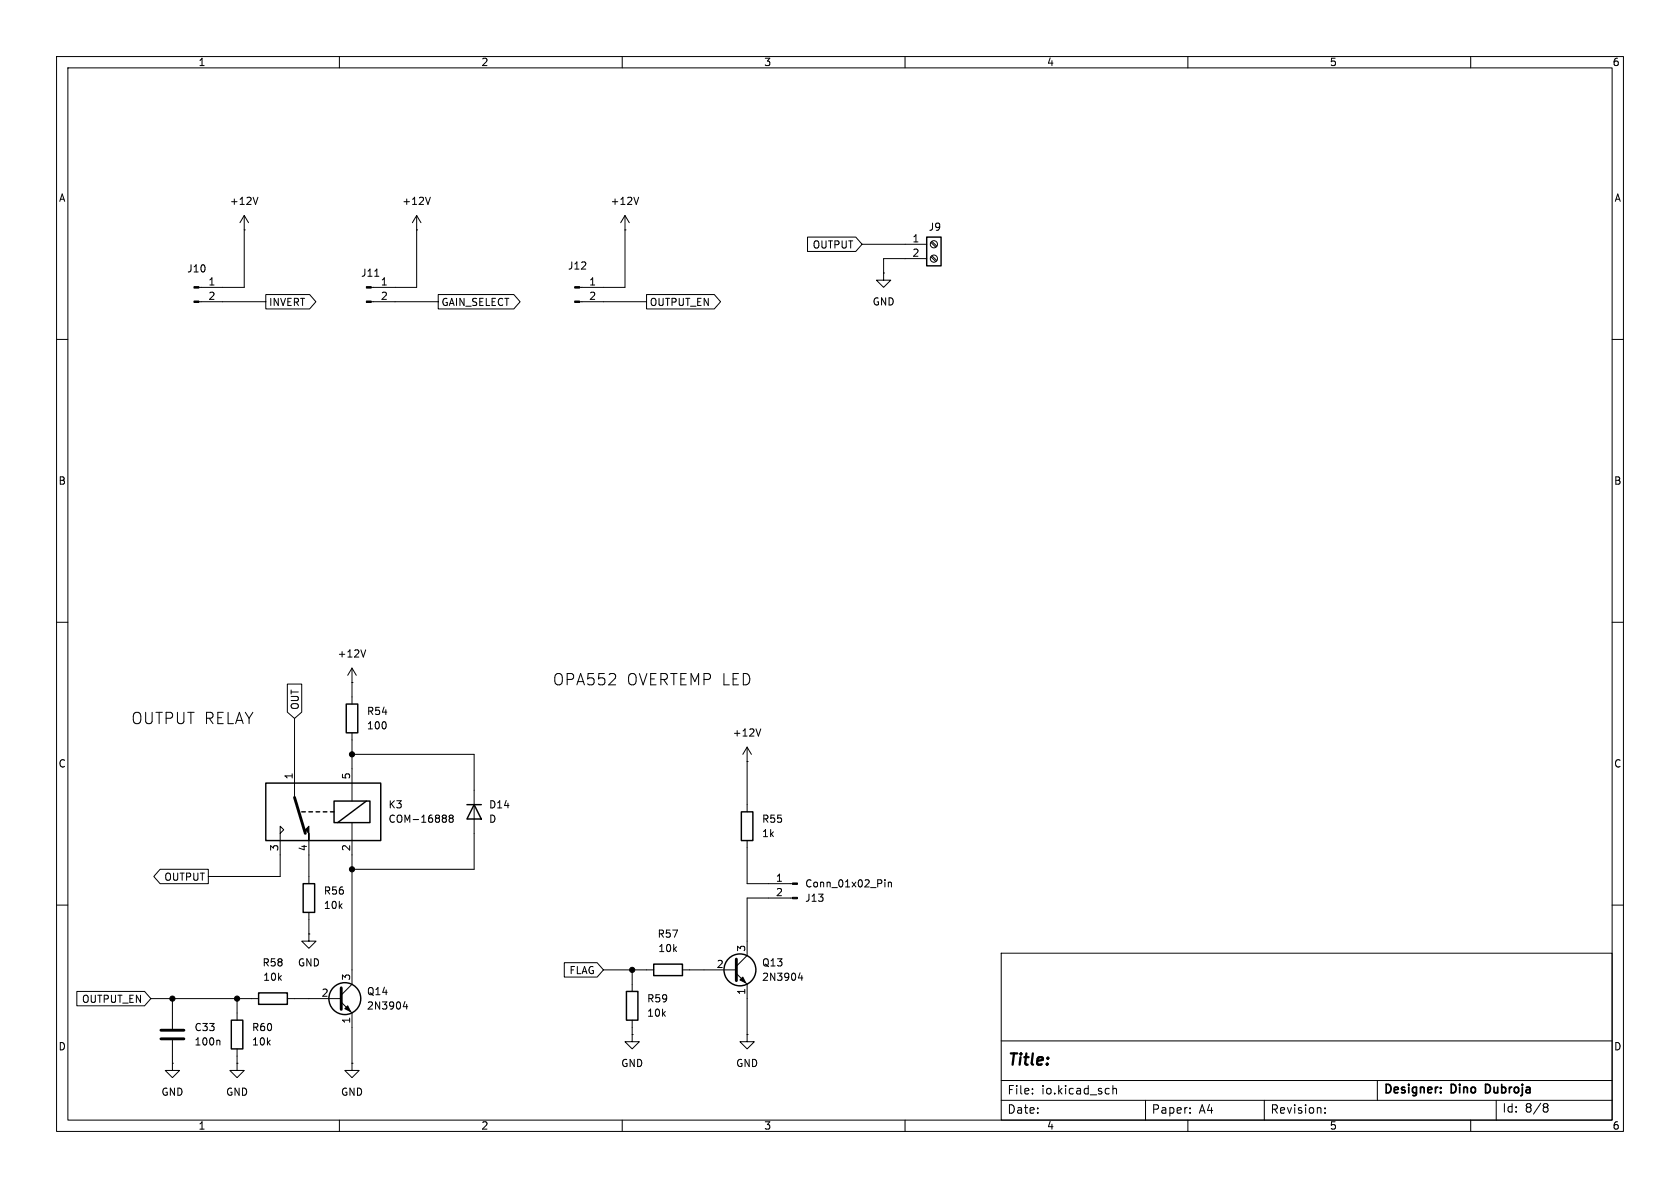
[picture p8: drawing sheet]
<svg xmlns="http://www.w3.org/2000/svg" width="297mm" height="210mm" viewBox="0 0 297 210" stroke-linecap="round" stroke-linejoin="round" font-family="sans-serif">
<g fill="none" stroke="#000" stroke-width=".18">
<path d="M10 10h277v190h-277zM12 12h273v186h-273zM60 10v2M110 10v2M160 10v2M210 10v2M260 10v2M43.2 38.1v12.7h-8M43.2 38.1l-.8 1.3M43.2 38.1l.7 1.3M45.6 34.9l-.4 1.2M73.7 38.1v12.7h-8.1"/>
<path d="M73.7 38.1l-.8 1.3M73.7 38.1l.7 1.3M76.1 34.9l-.4 1.2M110.5 38.1l-.8 1.3M110.5 38.1v12.7h-8M110.5 38.1l.8 1.3M112.9 34.9l-.4 1.2M10 60h2M35.2 53.3h11.8M43.2 40.6h.1M47 52.1h7.7l1.1 1.2-1.1 1.3h-7.7zM65.6 53.3h11.9"/>
<path d="M66.3 48.8h.7M73.7 40.6h.1M77.5 52.1h13.3l1.2 1.2-1.2 1.3h-13.3zM102.5 53.3h11.8M110.5 40.6h.1M114.3 52.1h12l1.1 1.2-1.1 1.3h-12zM142.8 41.9h8.5l1.1 1.3-1.1 1.3h-8.5zM152.4 43.2h11.4M156.2 48.3v1.2h1.3l-1.3 1.3-1.3-1.3h1.3M156.2 48.3h.1M163.8 45.7h-7.6v2.6M164.6 45.4l.8 .8"/>
<path d="M164.6 42.8l.8 .9M164.7 45.2l.9 .9M164.7 42.7l.9 .8M285 60h2M10 110h2M62.2 118.1v6.4M62.2 118.1l-.7 1.3M62.2 118.1l.8 1.3M64.6 114.9l-.4 1.2M285 110h2M50.8 120.9h2.5v5l-1.2 1.1-1.3-1.1zM52.1 127v14"/>
<path d="M62.2 120.7h.1M62.2 129.5v12.1M62.2 133.4h21.6v20.3h-21.6M132.1 134.6h.1M132.1 132.1v11.4M132.1 132.1l-.8 1.3M132.1 132.1l.7 1.3M134.5 128.8l-.4 1.3M10 160h2M28.3 153.7h8.5v2.5h-8.5l-1.1-1.3zM49.5 147.3l.7-.6-.7-.6v8.8h-12.7M54.6 148.6v7.6"/>
<path d="M62.2 145.4v28.6l-1.9 1.9M78.7 144.1l.2 .2-.2 .3 .2 .3v.2l-.2 .3M79.6 144.6l-.2-.2 .2-.3h.3l.2 .2-.2 .3M79.6 144.6l-.2 .3 .1 .3 .1 .2 .4-.1 .1-.2v-.3l-.2-.2M79.6 144.6h.3M132.1 148.6v7.6h8M140.1 158.8h-8v10.1l-1.9 1.9M156.4 155.5v.1M156.4 155.9v.9M157 155.9v.9M157 156.1l.2-.2 .3 .1 .1 .8M285 160h2"/>
<path d="M13.6 175.3h12l1.1 1.2-1.1 1.3h-12zM26.7 176.5h19M30.5 176.5v5.4M41.9 176.5v3.8M50.8 176.5h9.5M54.6 165.1v1.3h1.3l-1.3 1.2-1.3-1.2h1.3M54.6 165.1h.1M54.6 161.3v3.8M60.3 177.2l1.9 1.9v8.9M71.6 177l-.3 1h.8M71.9 177.5v.9M99.8 170.2h5.8l1.1 1.3-1.1 1.2h-5.8z"/>
<path d="M106.7 171.5h8.9M111.8 171.5v3.8M120.6 171.5h9.6M130.2 172.1l1.9 1.9v8.9M141.4 172l-.3 .9h.8M141.7 172.5v.8M177 168.5h108v29.5h-108zM30.5 188v1.2h1.2l-1.2 1.3-1.3-1.3h1.3M30.5 188h.1M30.5 183.9v4.1M38.7 183.9l.2 .2v.6M41.9 188v1.2h1.3l-1.3 1.3-1.3-1.3h1.3"/>
<path d="M41.9 188h.1M41.9 185.4v2.6M60 198v2M62.2 188v1.2h1.3l-1.3 1.3-1.2-1.3h1.2M62.2 188h.1M110 198v2M111.8 182.9v1.3h1.2l-1.2 1.2-1.3-1.2h1.3M111.8 182.9h.1M111.8 180.3v2.6M132.1 182.9v1.3h1.2l-1.2 1.2-1.3-1.2h1.3M132.1 182.9h.1M160 198v2"/>
<path d="M177 191h108M177 184h108M177 194.5h108M182.5 193.3v.1M182.5 192.5v.1M196.7 191.9v1.5M196.7 192.5l.3-.1 .3 .1 .1 .9M202.5 194.5v3.5M210 198v2M210.4 196.7v.1M210.4 195.9v.1M223.5 194.5v3.5"/>
<path d="M234.2 196.7v.1M234.2 195.9v.1M243.5 191v3.5M260 198v2M264.5 194.5v3.5M273.1 195.1h.3l.3 .3-.3 .3M273.1 195.7h.3M273.4 195.7l.3 .3v.3l-.3 .3h-.3"/>
<circle cx="165.1" cy="45.7" r=".63"/>
<circle cx="165.1" cy="43.2" r=".63"/>
</g>
<path d="M254.7 193v.2M254.7 192.3v.1M263 191.7h-.4v1.5h.4" fill="none" stroke="#000" stroke-width=".3"/>
<g fill="none" stroke="#000" stroke-width=".25">
<path d="M163.8 41.9h2.6v5.1h-2.6zM47 138.4h20.3v10.2h-20.3zM61.2 124.5h2v5h-2zM53.3 143.5h.7M53.6 156.2h2v5.1h-2zM54.6 143.5h.6M55.9 143.5h.6M57.1 143.5h.7M58.4 143.5h.7M59.1 141.6h6.3v3.8h-6.3zM64.8 141.6l-5.1 3.8M82.5 142.2h2.6"/>
<path d="M83.8 142.2l1.3 2.6h-2.6zM131.1 143.5h2v5.1h-2zM45.7 175.5h5.1v2h-5.1zM110.7 175.3h2.1v5h-2.1zM115.6 170.4h5v2.1h-5zM40.9 180.3h2v5.1h-2z"/>
<circle cx="61" cy="176.5" r="2.82"/>
<circle cx="130.8" cy="171.4" r="2.82"/>
</g>
<path d="M52.1 141l1.9 6.3M60.3 174.6v3.8M130.2 169.5v3.9M28.4 183.6h4.1M28.4 182.1h4.1" fill="none" stroke="#000" stroke-width=".51"/>
<g fill="#000" stroke="#000" stroke-width=".18">
<path d="M34.3 53.2h.9v.3h-.9zM34.3 50.7h.9v.2h-.9zM64.8 53.2h.8v.3h-.8zM64.8 50.7h.8v.2h-.8zM101.6 53.2h.9v.3h-.9zM101.6 50.7h.9v.2h-.9zM54 146.7l.6-.6v2.5v-1.3zM140.1 158.6h.9v.3h-.9zM140.1 156.1h.9v.2h-.9zM61 178.3l.5-.5 .5 1zM130.8 173.2l.5-.5 .5 1z"/>
<circle cx="62.2" cy="133.4" r=".46"/>
<circle cx="62.2" cy="153.7" r=".46"/>
<circle cx="30.5" cy="176.5" r=".46"/>
<circle cx="41.9" cy="176.5" r=".46"/>
<circle cx="111.8" cy="171.5" r=".46"/>
</g>
<g font-size="2.8">
<text x="97.7" y="121.4">OPA552</text>
<text x="110.8" y="121.4">OVERTEMP LED</text>
<text x="23.2" y="128.2">OUTPUT RELAY</text>
<text x="178" y="188.9">Title:</text>
</g>
<g font-size="2.1">
<text x="178" y="197.1">Date:</text>
<text x="178" y="193.7">File:</text>
<text x="184.1" y="193.7">io.kicad_sch</text>
<text x="203.5" y="197.1">Paper:</text>
<text x="211.9" y="197.1">A4</text>
<text x="224.5" y="197.1">Revision:</text>
<text x="244.5" y="193.7">Designer:</text>
<text x="256.6" y="193.7">Dino</text>
<text x="263.3" y="193.7">Dubroja</text>
<text x="265.5" y="196.9">Id:</text>
<text x="269.6" y="196.9">8/8</text>
</g>
<g font-size="1.8">
<text x="35" y="11.9">1</text>
<text x="85" y="11.9">2</text>
<text x="135" y="11.9">3</text>
<text x="185" y="11.9">4</text>
<text x="235" y="11.9">5</text>
<text x="285" y="11.9">6</text>
<text x="10.3" y="35.9">A</text>
<text x="285.3" y="35.9">A</text>
<text x="40.5" y="36.4">+12V</text>
<text x="71" y="36.4">+12V</text>
<text x="107.8" y="36.4">+12V</text>
<text x="164.1" y="41">J9</text>
<text x="100.3" y="47.9">J12</text>
<text x="143.6" y="44.1">OUTPUT</text>
<text x="161.2" y="42.9">1</text>
<text x="161.2" y="45.5">2</text>
<text x="33" y="48.4">J10</text>
<text x="36.8" y="50.5">1</text>
<text x="36.8" y="53.1">2</text>
<text x="63.7" y="49.1">J11</text>
<text x="67.2" y="50.5">1</text>
<text x="67.2" y="53.1">2</text>
<text x="104.1" y="50.5">1</text>
<text x="104.1" y="53.1">2</text>
<text x="47.5" y="54.3">INVERT</text>
<text x="77.9" y="54.3">GAIN_SELECT</text>
<text x="114.8" y="54.3">OUTPUT_EN</text>
<text x="154.2" y="54.2">GND</text>
<text x="10.3" y="85.9">B</text>
<text x="285.3" y="85.9">B</text>
<text x="59.6" y="116.4">+12V</text>
<text x="53" y="125.6" transform="rotate(-90 53 125.6)">OUT</text>
<text x="64.8" y="129.1">100</text>
<text x="64.8" y="126.6">R54</text>
<text x="129.4" y="130.4">+12V</text>
<text x="10.3" y="135.9">C</text>
<text x="51.8" y="137.9" transform="rotate(-90 51.8 137.9)">1</text>
<text x="62" y="137.9" transform="rotate(-90 62 137.9)">5</text>
<text x="285.3" y="135.9">C</text>
<text x="68.6" y="143.1">K3</text>
<text x="86.4" y="143.1">D14</text>
<text x="68.6" y="145.6">COM-16888</text>
<text x="86.4" y="145.6">D</text>
<text x="134.6" y="145.6">R55</text>
<text x="134.6" y="148.2">1k</text>
<text x="29" y="155.9">OUTPUT</text>
<text x="49.3" y="150.6" transform="rotate(-90 49.3 150.6)">3</text>
<text x="54.4" y="150.6" transform="rotate(-90 54.4 150.6)">4</text>
<text x="62" y="150.6" transform="rotate(-90 62 150.6)">2</text>
<text x="137.1" y="156">1</text>
<text x="57.2" y="160.9">10k</text>
<text x="57.2" y="158.3">R56</text>
<text x="137.1" y="158.5">2</text>
<text x="142.2" y="157.1">Conn_01x02_Pin</text>
<text x="142.2" y="159.6">J13</text>
<text x="116.2" y="166">R57</text>
<text x="46.3" y="171">R58</text>
<text x="46.4" y="173.6">10k</text>
<text x="52.6" y="171">GND</text>
<text x="62" y="173.4" transform="rotate(-90 62 173.4)">3</text>
<text x="100.6" y="172.4">FLAG</text>
<text x="116.3" y="168.5">10k</text>
<text x="126.6" y="171.2">2</text>
<text x="131.8" y="168.3" transform="rotate(-90 131.8 168.3)">3</text>
<text x="134.6" y="171">Q13</text>
<text x="134.6" y="173.6">2N3904</text>
<text x="14.4" y="177.5">OUTPUT_EN</text>
<text x="56.8" y="176.3">2</text>
<text x="64.8" y="176.1">Q14</text>
<text x="64.8" y="178.7">2N3904</text>
<text x="114.3" y="179.9">10k</text>
<text x="114.3" y="177.4">R59</text>
<text x="131.8" y="176" transform="rotate(-90 131.8 176)">1</text>
<text x="10.3" y="185.9">D</text>
<text x="34.3" y="185">100n</text>
<text x="34.3" y="182.5">C33</text>
<text x="44.5" y="185">10k</text>
<text x="44.5" y="182.5">R60</text>
<text x="62" y="181" transform="rotate(-90 62 181)">1</text>
<text x="285.3" y="185.9">D</text>
<text x="109.7" y="188.8">GND</text>
<text x="130" y="188.8">GND</text>
<text x="28.4" y="193.9">GND</text>
<text x="39.9" y="193.9">GND</text>
<text x="60.2" y="193.9">GND</text>
<text x="35" y="199.9">1</text>
<text x="85" y="199.9">2</text>
<text x="135" y="199.9">3</text>
<text x="185" y="199.9">4</text>
<text x="235" y="199.9">5</text>
<text x="285" y="199.9">6</text>
</g>
</svg>
